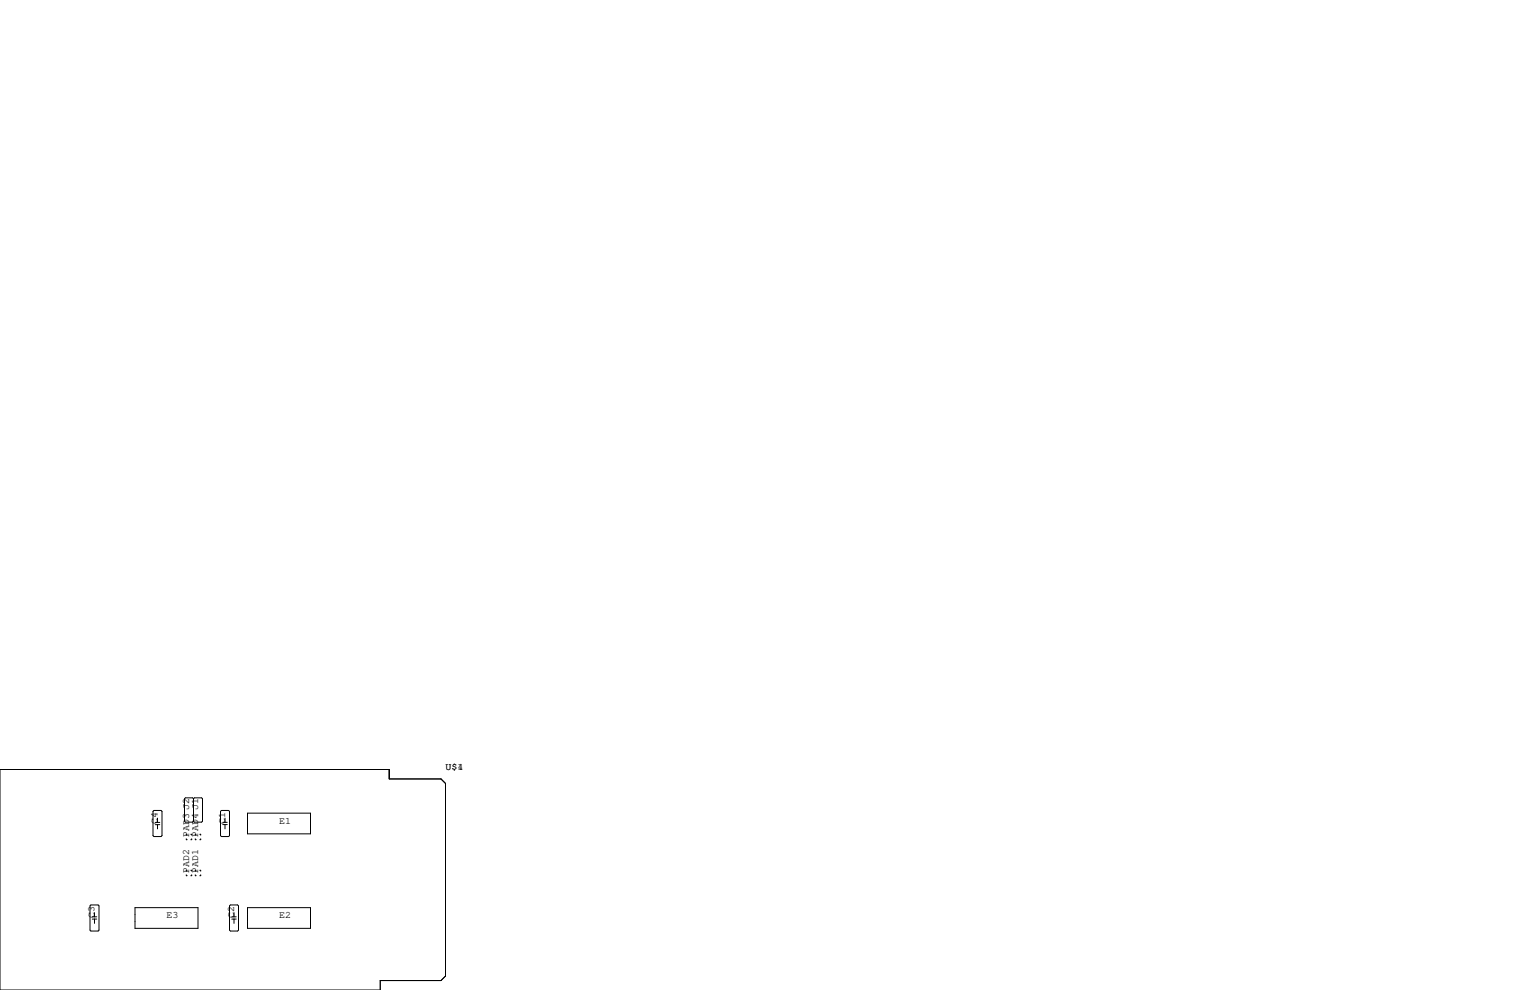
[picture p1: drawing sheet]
<svg xmlns="http://www.w3.org/2000/svg" width="432mm" height="279mm" viewBox="0 0 432 279" stroke-linecap="round" stroke-linejoin="round" font-family="sans-serif">
<g fill="none" stroke="#000" stroke-width=".28">
<path d="M0 217.2h109.9v2.6h14.6l1.2 1.3v54.4l-1.2 1.2h-17.2v2.7h-107.3zM43.4 228.7h2.1l.2 .3v6.8l-.2 .3h-2.1l-.2-.3v-6.8zM43.8 232.1h1.3M43.8 232.7h1.3M44.5 230.9v1.2M44.5 232.7v1.2M52.6 236.7v.3h.2M52.8 235.5h-.2v.2M53.8 235.5h.3v.2M54.1 236.7v.3h-.3M54.6 225.4l-.2-.2h-2.1l-.2 .2v6.4l.2 .2h2.1l.2-.2M54.6 225.4l.3-.2h2l.3 .2v6.4l-.3 .2h-2l-.3-.2"/>
<path d="M54.6 225.4v6.4M55.1 236.7v.3h.3M55.4 235.5h-.3v.2M56.4 235.5h.2v.2M56.6 236.7v.3h-.2M62.5 228.7h2l.3 .3v6.8l-.3 .3h-2l-.3-.3v-6.8zM62.9 232.7h1.2M62.9 232.1h1.2M63.5 230.9v1.2M63.5 232.7v1.2M69.9 229.5h17.7v5.8h-17.7zM25.7 255.4h2l.2 .3v6.8l-.2 .3h-2l-.3-.3v-6.8z"/>
<path d="M26 259.4h1.3M26 258.7h1.3M26.7 257.6v1.1M26.7 259.4v1.2M38.1 256.2h17.8v5.8h-17.8zM52.6 246.9v.2h.2M52.8 245.6h-.2v.3M53.8 245.6h.3v.3M54.1 246.9v.2h-.3M55.1 246.9v.2h.3M55.4 245.6h-.3v.3M56.4 245.6h.2v.3"/>
<path d="M56.6 246.9v.2h-.2M64.8 255.7l.2-.3h2.1l.2 .3v6.8l-.2 .3h-2.1l-.2-.3zM65.4 259.4h1.3M65.4 258.7h1.3M66 257.6v1.1M66 259.4v1.2M69.9 256.2h17.7v5.8h-17.7z"/>
</g>
<g font-size="2.8">
<text x="125.7" y="217.2">U$1</text>
<text x="129.1" y="217.2">4</text>
<text x="44.4" y="232.4" transform="rotate(-90 44.4 232.4)">C4</text>
<text x="63.5" y="232.4" transform="rotate(-90 63.5 232.4)">C1</text>
<text x="78.7" y="232.4">E1</text>
<text x="53.3" y="236.2" transform="rotate(-90 53.3 236.2)">PAD3 J2</text>
<text x="55.9" y="236.2" transform="rotate(-90 55.9 236.2)">PAD4 J1</text>
<text x="53.3" y="246.4" transform="rotate(-90 53.3 246.4)">PAD2</text>
<text x="55.9" y="246.4" transform="rotate(-90 55.9 246.4)">PAD1</text>
<text x="26.7" y="259.1" transform="rotate(-90 26.7 259.1)">C3</text>
<text x="47" y="259.1">E3</text>
<text x="66" y="259.1" transform="rotate(-90 66 259.1)">C2</text>
<text x="78.7" y="259.1">E2</text>
</g>
</svg>
